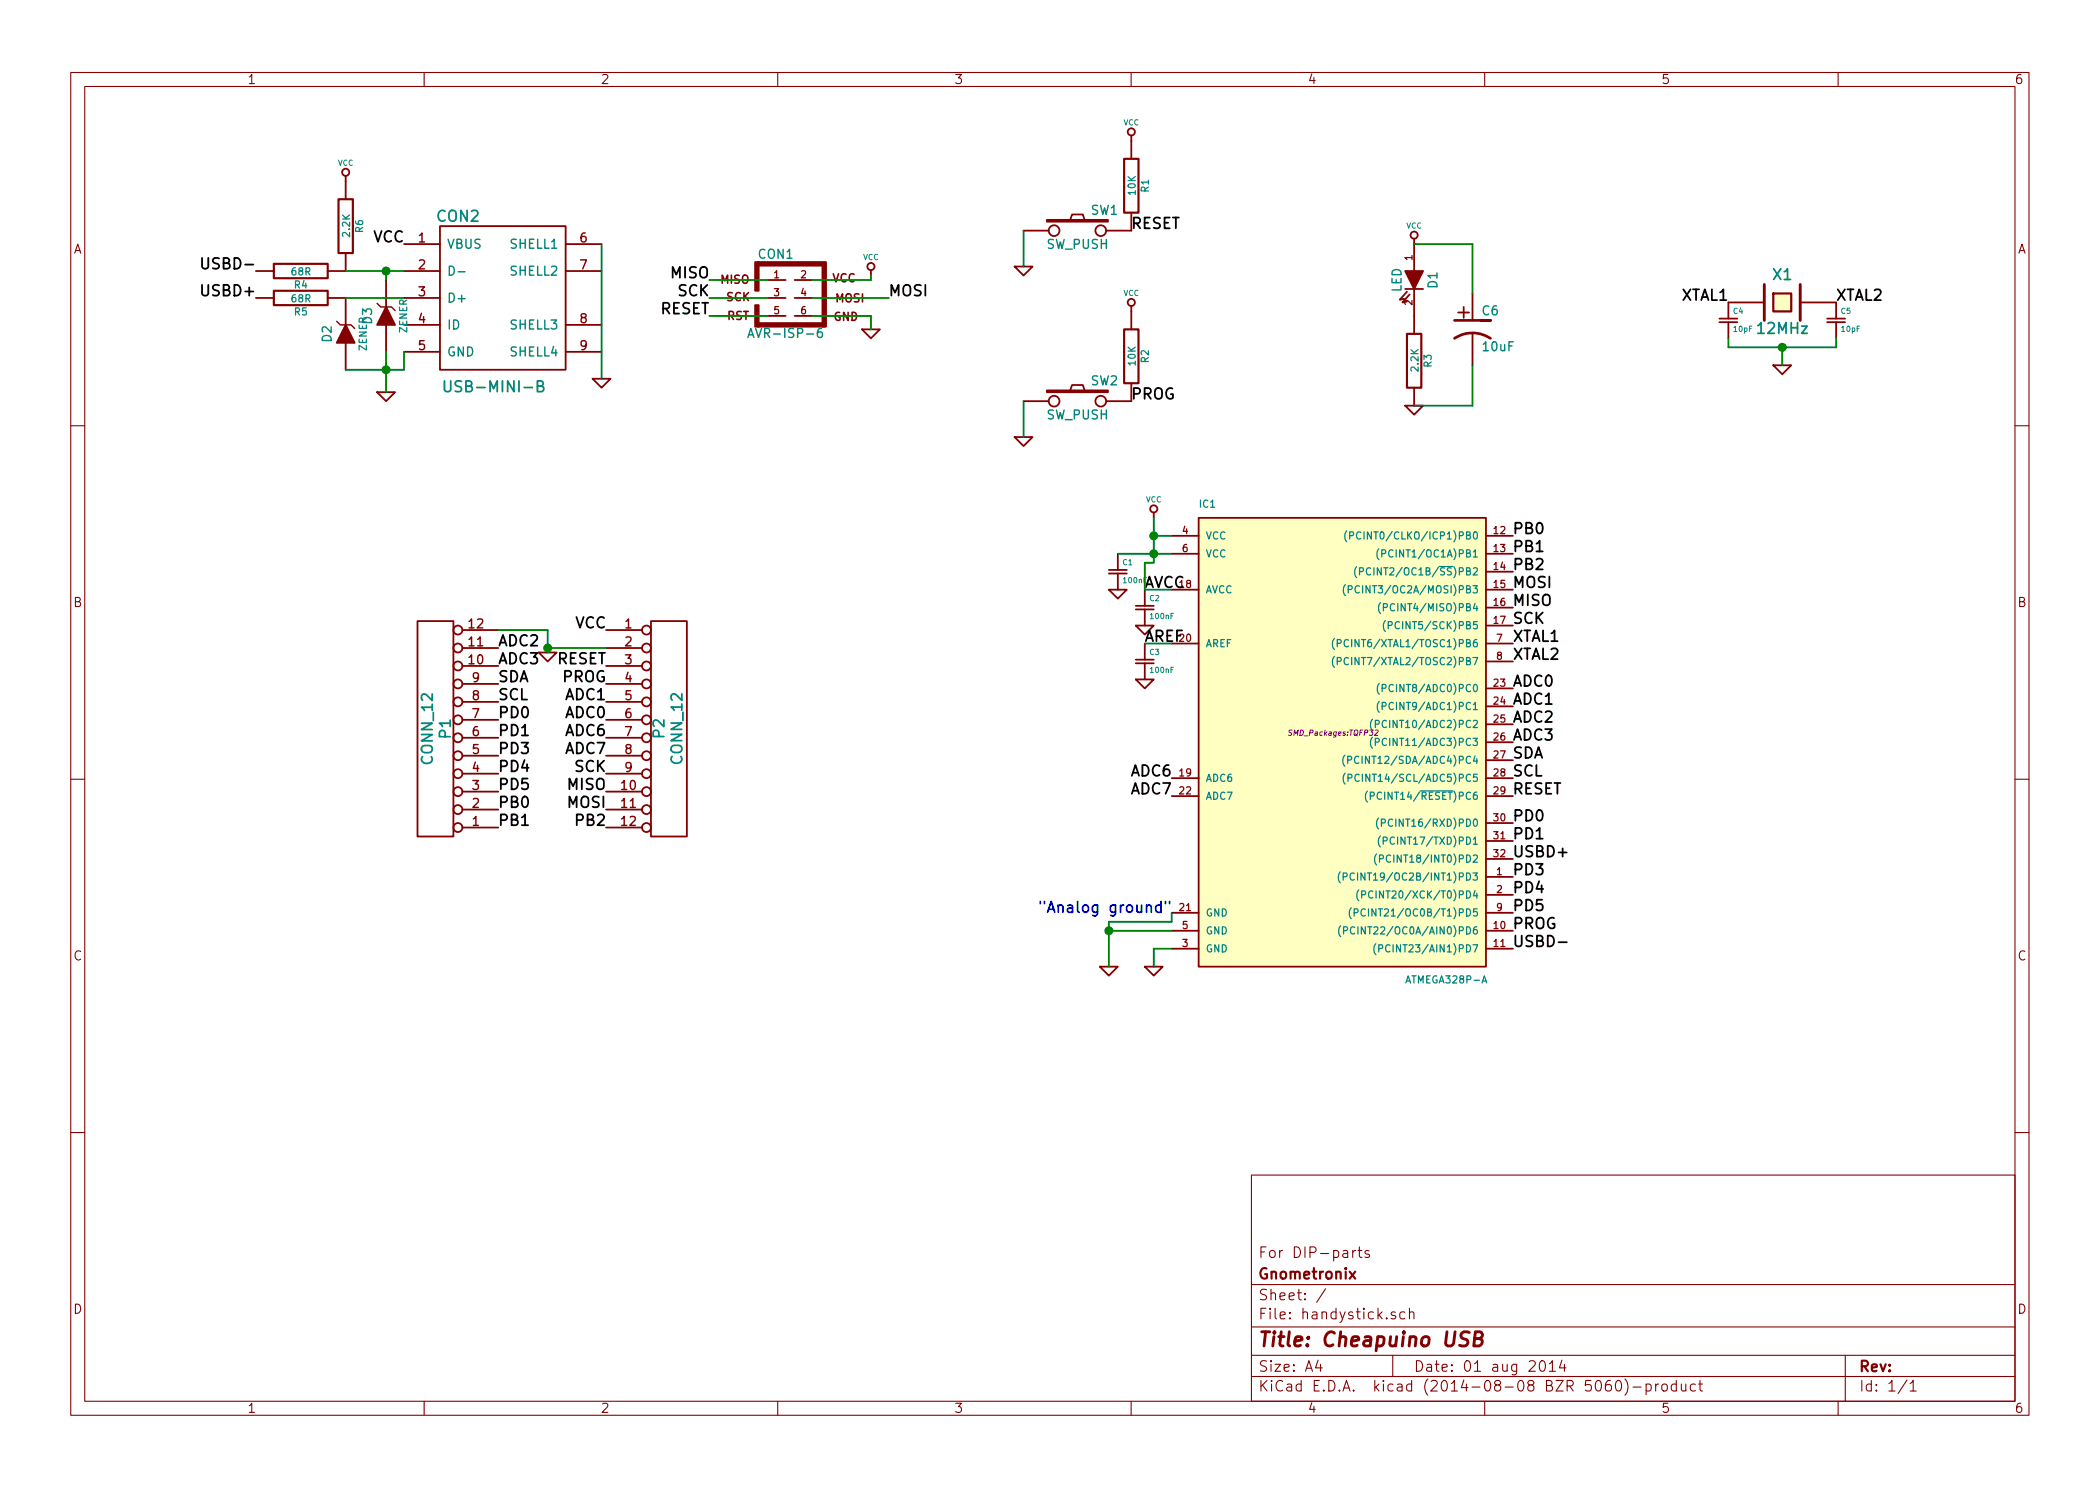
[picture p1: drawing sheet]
EESchema Schematic File Version 2
LIBS:power
LIBS:device
LIBS:transistors
LIBS:conn
LIBS:linear
LIBS:regul
LIBS:74xx
LIBS:cmos4000
LIBS:adc-dac
LIBS:memory
LIBS:xilinx
LIBS:special
LIBS:microcontrollers
LIBS:dsp
LIBS:microchip
LIBS:analog_switches
LIBS:motorola
LIBS:texas
LIBS:intel
LIBS:audio
LIBS:interface
LIBS:digital-audio
LIBS:philips
LIBS:display
LIBS:cypress
LIBS:siliconi
LIBS:opto
LIBS:atmel
LIBS:contrib
LIBS:valves
LIBS:handystick-cache
EELAYER 24 0
EELAYER END
$Descr A4 11693 8268
encoding utf-8
Sheet 1 1
Title "Cheapuino USB"
Date "01 aug 2014"
Rev ""
Comp "Gnometronix"
Comment1 "For DIP-parts"
Comment2 ""
Comment3 ""
Comment4 ""
$EndDescr
$Comp
L USB-MINI-B CON2
U 1 1
P 2800 1650
F 0 "CON2" H 2550 2100 60  0000 C CNN
F 1 "USB-MINI-B" H 2750 1150 60  0000 C CNN
F 2 "MyConnectors:USB_Micro_B_SMD+DIP_long" H 2800 1650 60  0001 C CNN
F 3 "" H 2800 1650 60  0000 C CNN
	1    2800 1650
	1    0    0    -1  
$EndComp
$Comp
L CRYSTAL X1
U 1 1
P 9925 1675
F 0 "X1" H 9925 1825 60  0000 C CNN
F 1 "12MHz" H 9925 1525 60  0000 C CNN
F 2 "MyCustomSMD:crystal_5032_2p" H 9925 1675 60  0001 C CNN
F 3 "" H 9925 1675 60  0000 C CNN
	1    9925 1675
	1    0    0    -1  
$EndComp
$Comp
L Csmall C4
U 1 1
P 9625 1775
F 0 "C4" H 9650 1825 30  0000 L CNN
F 1 "10pF" H 9650 1725 30  0000 L CNN
F 2 "Capacitors_SMD:c_0805" H 9625 1775 60  0001 C CNN
F 3 "" H 9625 1775 60  0000 C CNN
	1    9625 1775
	1    0    0    -1  
$EndComp
$Comp
L Csmall C5
U 1 1
P 10225 1775
F 0 "C5" H 10250 1825 30  0000 L CNN
F 1 "10pF" H 10250 1725 30  0000 L CNN
F 2 "Capacitors_SMD:c_0805" H 10225 1775 60  0001 C CNN
F 3 "" H 10225 1775 60  0000 C CNN
	1    10225 1775
	1    0    0    -1  
$EndComp
$Comp
L GND #PWR01
U 1 1
P 9925 2025
F 0 "#PWR01" H 9925 2025 30  0001 C CNN
F 1 "GND" H 9925 1955 30  0001 C CNN
F 2 "" H 9925 2025 60  0000 C CNN
F 3 "" H 9925 2025 60  0000 C CNN
	1    9925 2025
	1    0    0    -1  
$EndComp
Text Label 9625 1675 2    60   ~ 0
XTAL1
Text Label 8425 3575 0    60   ~ 0
XTAL1
Text Label 10225 1675 0    60   ~ 0
XTAL2
Text Label 8425 3675 0    60   ~ 0
XTAL2
$Comp
L VCC #PWR02
U 1 1
P 6425 2875
F 0 "#PWR02" H 6425 2975 30  0001 C CNN
F 1 "VCC" H 6425 2975 30  0000 C CNN
F 2 "" H 6425 2875 60  0000 C CNN
F 3 "" H 6425 2875 60  0000 C CNN
	1    6425 2875
	1    0    0    -1  
$EndComp
$Comp
L Csmall C1
U 1 1
P 6225 3175
F 0 "C1" H 6250 3225 30  0000 L CNN
F 1 "100nF" H 6250 3125 30  0000 L CNN
F 2 "MyCustomSMD:SMD_0603" H 6225 3175 60  0001 C CNN
F 3 "" H 6225 3175 60  0000 C CNN
	1    6225 3175
	1    0    0    -1  
$EndComp
$Comp
L GND #PWR03
U 1 1
P 6225 3275
F 0 "#PWR03" H 6225 3275 30  0001 C CNN
F 1 "GND" H 6225 3205 30  0001 C CNN
F 2 "" H 6225 3275 60  0000 C CNN
F 3 "" H 6225 3275 60  0000 C CNN
	1    6225 3275
	1    0    0    -1  
$EndComp
$Comp
L Csmall C2
U 1 1
P 6375 3375
F 0 "C2" H 6400 3425 30  0000 L CNN
F 1 "100nF" H 6400 3325 30  0000 L CNN
F 2 "MyCustomSMD:SMD_0603" H 6375 3375 60  0001 C CNN
F 3 "" H 6375 3375 60  0000 C CNN
	1    6375 3375
	1    0    0    -1  
$EndComp
$Comp
L GND #PWR04
U 1 1
P 6375 3475
F 0 "#PWR04" H 6375 3475 30  0001 C CNN
F 1 "GND" H 6375 3405 30  0001 C CNN
F 2 "" H 6375 3475 60  0000 C CNN
F 3 "" H 6375 3475 60  0000 C CNN
	1    6375 3475
	1    0    0    -1  
$EndComp
$Comp
L Csmall C3
U 1 1
P 6375 3675
F 0 "C3" H 6400 3725 30  0000 L CNN
F 1 "100nF" H 6400 3625 30  0000 L CNN
F 2 "MyCustomSMD:SMD_0603" H 6375 3675 60  0001 C CNN
F 3 "" H 6375 3675 60  0000 C CNN
	1    6375 3675
	1    0    0    -1  
$EndComp
$Comp
L GND #PWR05
U 1 1
P 6375 3775
F 0 "#PWR05" H 6375 3775 30  0001 C CNN
F 1 "GND" H 6375 3705 30  0001 C CNN
F 2 "" H 6375 3775 60  0000 C CNN
F 3 "" H 6375 3775 60  0000 C CNN
	1    6375 3775
	1    0    0    -1  
$EndComp
$Comp
L GND #PWR06
U 1 1
P 6425 5375
F 0 "#PWR06" H 6425 5375 30  0001 C CNN
F 1 "GND" H 6425 5305 30  0001 C CNN
F 2 "" H 6425 5375 60  0000 C CNN
F 3 "" H 6425 5375 60  0000 C CNN
	1    6425 5375
	1    0    0    -1  
$EndComp
$Comp
L GND #PWR07
U 1 1
P 6175 5375
F 0 "#PWR07" H 6175 5375 30  0001 C CNN
F 1 "GND" H 6175 5305 30  0001 C CNN
F 2 "" H 6175 5375 60  0000 C CNN
F 3 "" H 6175 5375 60  0000 C CNN
	1    6175 5375
	1    0    0    -1  
$EndComp
Text Notes 6525 5075 2    60   ~ 0
"Analog ground"
Text Label 2250 1350 2    60   ~ 0
VCC
$Comp
L GND #PWR08
U 1 1
P 2150 2175
F 0 "#PWR08" H 2150 2175 30  0001 C CNN
F 1 "GND" H 2150 2105 30  0001 C CNN
F 2 "" H 2150 2175 60  0000 C CNN
F 3 "" H 2150 2175 60  0000 C CNN
	1    2150 2175
	1    0    0    -1  
$EndComp
$Comp
L GND #PWR09
U 1 1
P 3350 2100
F 0 "#PWR09" H 3350 2100 30  0001 C CNN
F 1 "GND" H 3350 2030 30  0001 C CNN
F 2 "" H 3350 2100 60  0000 C CNN
F 3 "" H 3350 2100 60  0000 C CNN
	1    3350 2100
	1    0    0    -1  
$EndComp
Text Label 8425 4425 0    60   ~ 0
RESET
Text Label 8425 4775 0    60   ~ 0
USBD+
Text Label 8425 5275 0    60   ~ 0
USBD-
Text Label 8425 5175 0    60   ~ 0
PROG
Text Label 8425 3275 0    60   ~ 0
MOSI
Text Label 8425 3375 0    60   ~ 0
MISO
Text Label 8425 3475 0    60   ~ 0
SCK
$Comp
L SW_PUSH SW1
U 1 1
P 6000 1275
F 0 "SW1" H 6150 1385 50  0000 C CNN
F 1 "SW_PUSH" H 6000 1195 50  0000 C CNN
F 2 "MyCustomSMD:3x6_smd_button" H 6000 1275 60  0001 C CNN
F 3 "" H 6000 1275 60  0000 C CNN
	1    6000 1275
	1    0    0    -1  
$EndComp
$Comp
L GND #PWR010
U 1 1
P 5700 1475
F 0 "#PWR010" H 5700 1475 30  0001 C CNN
F 1 "GND" H 5700 1405 30  0001 C CNN
F 2 "" H 5700 1475 60  0000 C CNN
F 3 "" H 5700 1475 60  0000 C CNN
	1    5700 1475
	1    0    0    -1  
$EndComp
$Comp
L R R1
U 1 1
P 6300 1025
F 0 "R1" V 6380 1025 40  0000 C CNN
F 1 "10K" V 6307 1026 40  0000 C CNN
F 2 "MyCustomSMD:SMD_0603" V 6230 1025 30  0001 C CNN
F 3 "" H 6300 1025 30  0000 C CNN
	1    6300 1025
	1    0    0    -1  
$EndComp
Text Label 6300 1275 0    60   ~ 0
RESET
$Comp
L SW_PUSH SW2
U 1 1
P 6000 2225
F 0 "SW2" H 6150 2335 50  0000 C CNN
F 1 "SW_PUSH" H 6000 2145 50  0000 C CNN
F 2 "MyCustomSMD:3x6_smd_button" H 6000 2225 60  0001 C CNN
F 3 "" H 6000 2225 60  0000 C CNN
	1    6000 2225
	1    0    0    -1  
$EndComp
$Comp
L GND #PWR011
U 1 1
P 5700 2425
F 0 "#PWR011" H 5700 2425 30  0001 C CNN
F 1 "GND" H 5700 2355 30  0001 C CNN
F 2 "" H 5700 2425 60  0000 C CNN
F 3 "" H 5700 2425 60  0000 C CNN
	1    5700 2425
	1    0    0    -1  
$EndComp
$Comp
L R R2
U 1 1
P 6300 1975
F 0 "R2" V 6380 1975 40  0000 C CNN
F 1 "10K" V 6307 1976 40  0000 C CNN
F 2 "MyCustomSMD:SMD_0603" V 6230 1975 30  0001 C CNN
F 3 "" H 6300 1975 30  0000 C CNN
	1    6300 1975
	1    0    0    -1  
$EndComp
Text Label 6300 2225 0    60   ~ 0
PROG
$Comp
L VCC #PWR012
U 1 1
P 6300 775
F 0 "#PWR012" H 6300 875 30  0001 C CNN
F 1 "VCC" H 6300 875 30  0000 C CNN
F 2 "" H 6300 775 60  0000 C CNN
F 3 "" H 6300 775 60  0000 C CNN
	1    6300 775 
	1    0    0    -1  
$EndComp
$Comp
L VCC #PWR013
U 1 1
P 6300 1725
F 0 "#PWR013" H 6300 1825 30  0001 C CNN
F 1 "VCC" H 6300 1825 30  0000 C CNN
F 2 "" H 6300 1725 60  0000 C CNN
F 3 "" H 6300 1725 60  0000 C CNN
	1    6300 1725
	1    0    0    -1  
$EndComp
$Comp
L CONN_12 P2
U 1 1
P 3725 4050
F 0 "P2" V 3675 4050 60  0000 C CNN
F 1 "CONN_12" V 3775 4050 60  0000 C CNN
F 2 "MyPinheaders:Pinrow_12p_oval" H 3725 4050 60  0001 C CNN
F 3 "" H 3725 4050 60  0000 C CNN
	1    3725 4050
	1    0    0    -1  
$EndComp
$Comp
L CONN_12 P1
U 1 1
P 2425 4050
F 0 "P1" V 2375 4050 60  0000 C CNN
F 1 "CONN_12" V 2475 4050 60  0000 C CNN
F 2 "MyPinheaders:Pinrow_12p_oval" H 2425 4050 60  0001 C CNN
F 3 "" H 2425 4050 60  0000 C CNN
	1    2425 4050
	-1   0    0    1   
$EndComp
Text Label 8425 2975 0    60   ~ 0
PB0
Text Label 8425 3075 0    60   ~ 0
PB1
Text Label 8425 3175 0    60   ~ 0
PB2
Text Label 8425 3825 0    60   ~ 0
ADC0
Text Label 8425 3925 0    60   ~ 0
ADC1
Text Label 8425 4025 0    60   ~ 0
ADC2
Text Label 8425 4125 0    60   ~ 0
ADC3
Text Label 8425 4225 0    60   ~ 0
SDA
Text Label 8425 4325 0    60   ~ 0
SCL
Text Label 8425 4575 0    60   ~ 0
PD0
Text Label 8425 4675 0    60   ~ 0
PD1
Text Label 8425 4875 0    60   ~ 0
PD3
Text Label 8425 4975 0    60   ~ 0
PD4
Text Label 8425 5075 0    60   ~ 0
PD5
Text Label 6525 4325 2    60   ~ 0
ADC6
Text Label 6525 4425 2    60   ~ 0
ADC7
$Comp
L AVR-ISP-6 CON1
U 1 1
P 4400 1650
F 0 "CON1" H 4320 1890 50  0000 C CNN
F 1 "AVR-ISP-6" H 4160 1420 50  0000 L BNN
F 2 "Pin_Headers:Pin_Header_Straight_2x03" V 3880 1690 50  0001 C CNN
F 3 "" H 4400 1650 60  0000 C CNN
	1    4400 1650
	1    0    0    -1  
$EndComp
Text Label 4950 1650 0    60   ~ 0
MOSI
Text Label 3950 1550 2    60   ~ 0
MISO
Text Label 3950 1650 2    60   ~ 0
SCK
Text Label 3950 1750 2    60   ~ 0
RESET
$Comp
L VCC #PWR014
U 1 1
P 4850 1525
F 0 "#PWR014" H 4850 1625 30  0001 C CNN
F 1 "VCC" H 4850 1625 30  0000 C CNN
F 2 "" H 4850 1525 60  0000 C CNN
F 3 "" H 4850 1525 60  0000 C CNN
	1    4850 1525
	1    0    0    -1  
$EndComp
$Comp
L GND #PWR015
U 1 1
P 4850 1825
F 0 "#PWR015" H 4850 1825 30  0001 C CNN
F 1 "GND" H 4850 1755 30  0001 C CNN
F 2 "" H 4850 1825 60  0000 C CNN
F 3 "" H 4850 1825 60  0000 C CNN
	1    4850 1825
	1    0    0    -1  
$EndComp
$Comp
L R R4
U 1 1
P 1675 1500
F 0 "R4" V 1755 1500 40  0000 C CNN
F 1 "68R" V 1682 1501 40  0000 C CNN
F 2 "MyCustomSMD:SMD_0805" V 1605 1500 30  0001 C CNN
F 3 "" H 1675 1500 30  0000 C CNN
	1    1675 1500
	0    1    1    0   
$EndComp
$Comp
L R R5
U 1 1
P 1675 1650
F 0 "R5" V 1755 1650 40  0000 C CNN
F 1 "68R" V 1682 1651 40  0000 C CNN
F 2 "MyCustomSMD:SMD_0805" V 1605 1650 30  0001 C CNN
F 3 "" H 1675 1650 30  0000 C CNN
	1    1675 1650
	0    1    1    0   
$EndComp
Text Label 1425 1650 2    60   ~ 0
USBD+
Text Label 1425 1500 2    60   ~ 0
USBD-
Text Label 3375 3500 2    60   ~ 0
VCC
$Comp
L GND #PWR016
U 1 1
P 3050 3625
F 0 "#PWR016" H 3050 3625 30  0001 C CNN
F 1 "GND" H 3050 3555 30  0001 C CNN
F 2 "" H 3050 3625 60  0000 C CNN
F 3 "" H 3050 3625 60  0000 C CNN
	1    3050 3625
	1    0    0    -1  
$EndComp
$Comp
L R R6
U 1 1
P 1925 1250
F 0 "R6" V 2005 1250 40  0000 C CNN
F 1 "2.2K" V 1932 1251 40  0000 C CNN
F 2 "MyCustomSMD:SMD_0603" V 1855 1250 30  0001 C CNN
F 3 "" H 1925 1250 30  0000 C CNN
	1    1925 1250
	1    0    0    -1  
$EndComp
$Comp
L VCC #PWR017
U 1 1
P 1925 1000
F 0 "#PWR017" H 1925 1100 30  0001 C CNN
F 1 "VCC" H 1925 1100 30  0000 C CNN
F 2 "" H 1925 1000 60  0000 C CNN
F 3 "" H 1925 1000 60  0000 C CNN
	1    1925 1000
	1    0    0    -1  
$EndComp
Text Label 2775 3700 0    60   ~ 0
ADC3
Text Label 2775 3600 0    60   ~ 0
ADC2
Text Label 3375 3900 2    60   ~ 0
ADC1
Text Label 3375 4000 2    60   ~ 0
ADC0
Text Label 3375 4300 2    60   ~ 0
SCK
Text Label 3375 4400 2    60   ~ 0
MISO
Text Label 3375 4500 2    60   ~ 0
MOSI
Text Label 3375 4600 2    60   ~ 0
PB2
Text Label 2775 4600 0    60   ~ 0
PB1
Text Label 2775 4500 0    60   ~ 0
PB0
Text Label 2775 3900 0    60   ~ 0
SCL
Text Label 2775 3800 0    60   ~ 0
SDA
Text Label 2775 4400 0    60   ~ 0
PD5
Text Label 2775 4300 0    60   ~ 0
PD4
Text Label 2775 4200 0    60   ~ 0
PD3
Text Label 2775 4000 0    60   ~ 0
PD0
Text Label 2775 4100 0    60   ~ 0
PD1
$Comp
L ATMEGA328P-A IC1
U 1 1
P 7425 4075
F 0 "IC1" H 6675 5325 40  0000 L BNN
F 1 "ATMEGA328P-A" H 7825 2675 40  0000 L BNN
F 2 "SMD_Packages:TQFP32" H 7425 4075 30  0000 C CIN
F 3 "" H 7425 4075 60  0000 C CNN
	1    7425 4075
	1    0    0    -1  
$EndComp
Text Label 6375 3275 0    60   ~ 0
AVCC
Text Label 6375 3575 0    60   ~ 0
AREF
$Comp
L ZENER D3
U 1 1
P 2150 1750
F 0 "D3" H 2150 1850 50  0000 C CNN
F 1 "ZENER" H 2150 1650 40  0000 C CNN
F 2 "Diodes_SMD:Diode-MiniMELF_Handsoldering" H 2150 1750 60  0001 C CNN
F 3 "" H 2150 1750 60  0000 C CNN
	1    2150 1750
	0    -1   -1   0   
$EndComp
$Comp
L ZENER D2
U 1 1
P 1925 1850
F 0 "D2" H 1925 1950 50  0000 C CNN
F 1 "ZENER" H 1925 1750 40  0000 C CNN
F 2 "Diodes_SMD:Diode-MiniMELF_Handsoldering" H 1925 1850 60  0001 C CNN
F 3 "" H 1925 1850 60  0000 C CNN
	1    1925 1850
	0    -1   -1   0   
$EndComp
Wire Wire Line
	9925 2025 9925 1925
Wire Wire Line
	9625 1925 10225 1925
Wire Wire Line
	9625 1925 9625 1875
Wire Wire Line
	10225 1925 10225 1875
Connection ~ 9925 1925
Wire Wire Line
	6425 2875 6425 3125
Wire Wire Line
	6425 2975 6525 2975
Wire Wire Line
	6225 3075 6525 3075
Connection ~ 6425 2975
Connection ~ 6425 3075
Wire Wire Line
	6525 3575 6375 3575
Wire Wire Line
	6525 3275 6375 3275
Wire Wire Line
	6425 5275 6525 5275
Wire Wire Line
	6175 5175 6525 5175
Wire Wire Line
	3350 1350 3350 2100
Wire Wire Line
	5700 1275 5700 1475
Wire Wire Line
	5700 2225 5700 2425
Wire Wire Line
	4275 1750 3950 1750
Wire Wire Line
	4275 1650 3950 1650
Wire Wire Line
	4275 1550 3950 1550
Wire Wire Line
	4950 1650 4525 1650
Wire Wire Line
	4850 1825 4850 1750
Wire Wire Line
	4850 1750 4525 1750
Wire Wire Line
	4525 1550 4850 1550
Wire Wire Line
	4850 1550 4850 1525
Wire Wire Line
	2250 1500 1925 1500
Wire Wire Line
	2250 1650 1925 1650
Wire Wire Line
	6425 5275 6425 5375
Wire Wire Line
	6175 5125 6175 5375
Wire Wire Line
	3050 3500 3050 3625
Connection ~ 3050 3600
Wire Wire Line
	6525 5075 6525 5125
Wire Wire Line
	6525 5125 6175 5125
Connection ~ 6175 5175
Wire Wire Line
	2150 1550 2150 1500
Connection ~ 2150 1500
Wire Wire Line
	2250 1950 2250 2050
Wire Wire Line
	2250 2050 1925 2050
Wire Wire Line
	2150 1950 2150 2175
Connection ~ 2150 2050
$Comp
L VCC #PWR019
U 1 1
P 7875 1350
F 0 "#PWR019" H 7875 1450 30  0001 C CNN
F 1 "VCC" H 7875 1450 30  0000 C CNN
F 2 "" H 7875 1350 60  0000 C CNN
F 3 "" H 7875 1350 60  0000 C CNN
	1    7875 1350
	1    0    0    -1  
$EndComp
$Comp
L GND #PWR020
U 1 1
P 7875 2250
F 0 "#PWR020" H 7875 2250 30  0001 C CNN
F 1 "GND" H 7875 2180 30  0001 C CNN
F 2 "" H 7875 2250 60  0000 C CNN
F 3 "" H 7875 2250 60  0000 C CNN
	1    7875 2250
	1    0    0    -1  
$EndComp
$Comp
L R R3
U 1 1
P 7875 2000
F 0 "R3" V 7955 2000 40  0000 C CNN
F 1 "2.2K" V 7882 2001 40  0000 C CNN
F 2 "MyCustomSMD:SMD_0603" V 7805 2000 30  0001 C CNN
F 3 "" H 7875 2000 30  0000 C CNN
	1    7875 2000
	1    0    0    -1  
$EndComp
$Comp
L LED D1
U 1 1
P 7875 1550
F 0 "D1" H 7875 1650 50  0000 C CNN
F 1 "LED" H 7875 1450 50  0000 C CNN
F 2 "MyCustomSMD:SMD_0805" H 7875 1550 60  0001 C CNN
F 3 "" H 7875 1550 60  0000 C CNN
	1    7875 1550
	0    1    1    0   
$EndComp
Text Label 3375 4200 2    60   ~ 0
ADC7
Text Label 3375 3700 2    60   ~ 0
RESET
Text Label 3375 4100 2    60   ~ 0
ADC6
Wire Wire Line
	3375 3600 3050 3600
Wire Wire Line
	3050 3500 2775 3500
$Comp
L CP1 C6
U 1 1
P 8200 1825
F 0 "C6" H 8250 1925 50  0000 L CNN
F 1 "10uF" H 8250 1725 50  0000 L CNN
F 2 "" H 8200 1825 60  0000 C CNN
F 3 "" H 8200 1825 60  0000 C CNN
	1    8200 1825
	1    0    0    -1  
$EndComp
Wire Wire Line
	7875 1350 8200 1350
Wire Wire Line
	8200 1350 8200 1625
Wire Wire Line
	8200 2025 8200 2250
Wire Wire Line
	8200 2250 7875 2250
Wire Wire Line
	6375 3275 6375 3125
Wire Wire Line
	6375 3125 6425 3125
Text Label 3375 3800 2    60   ~ 0
PROG
$EndSCHEMATC
